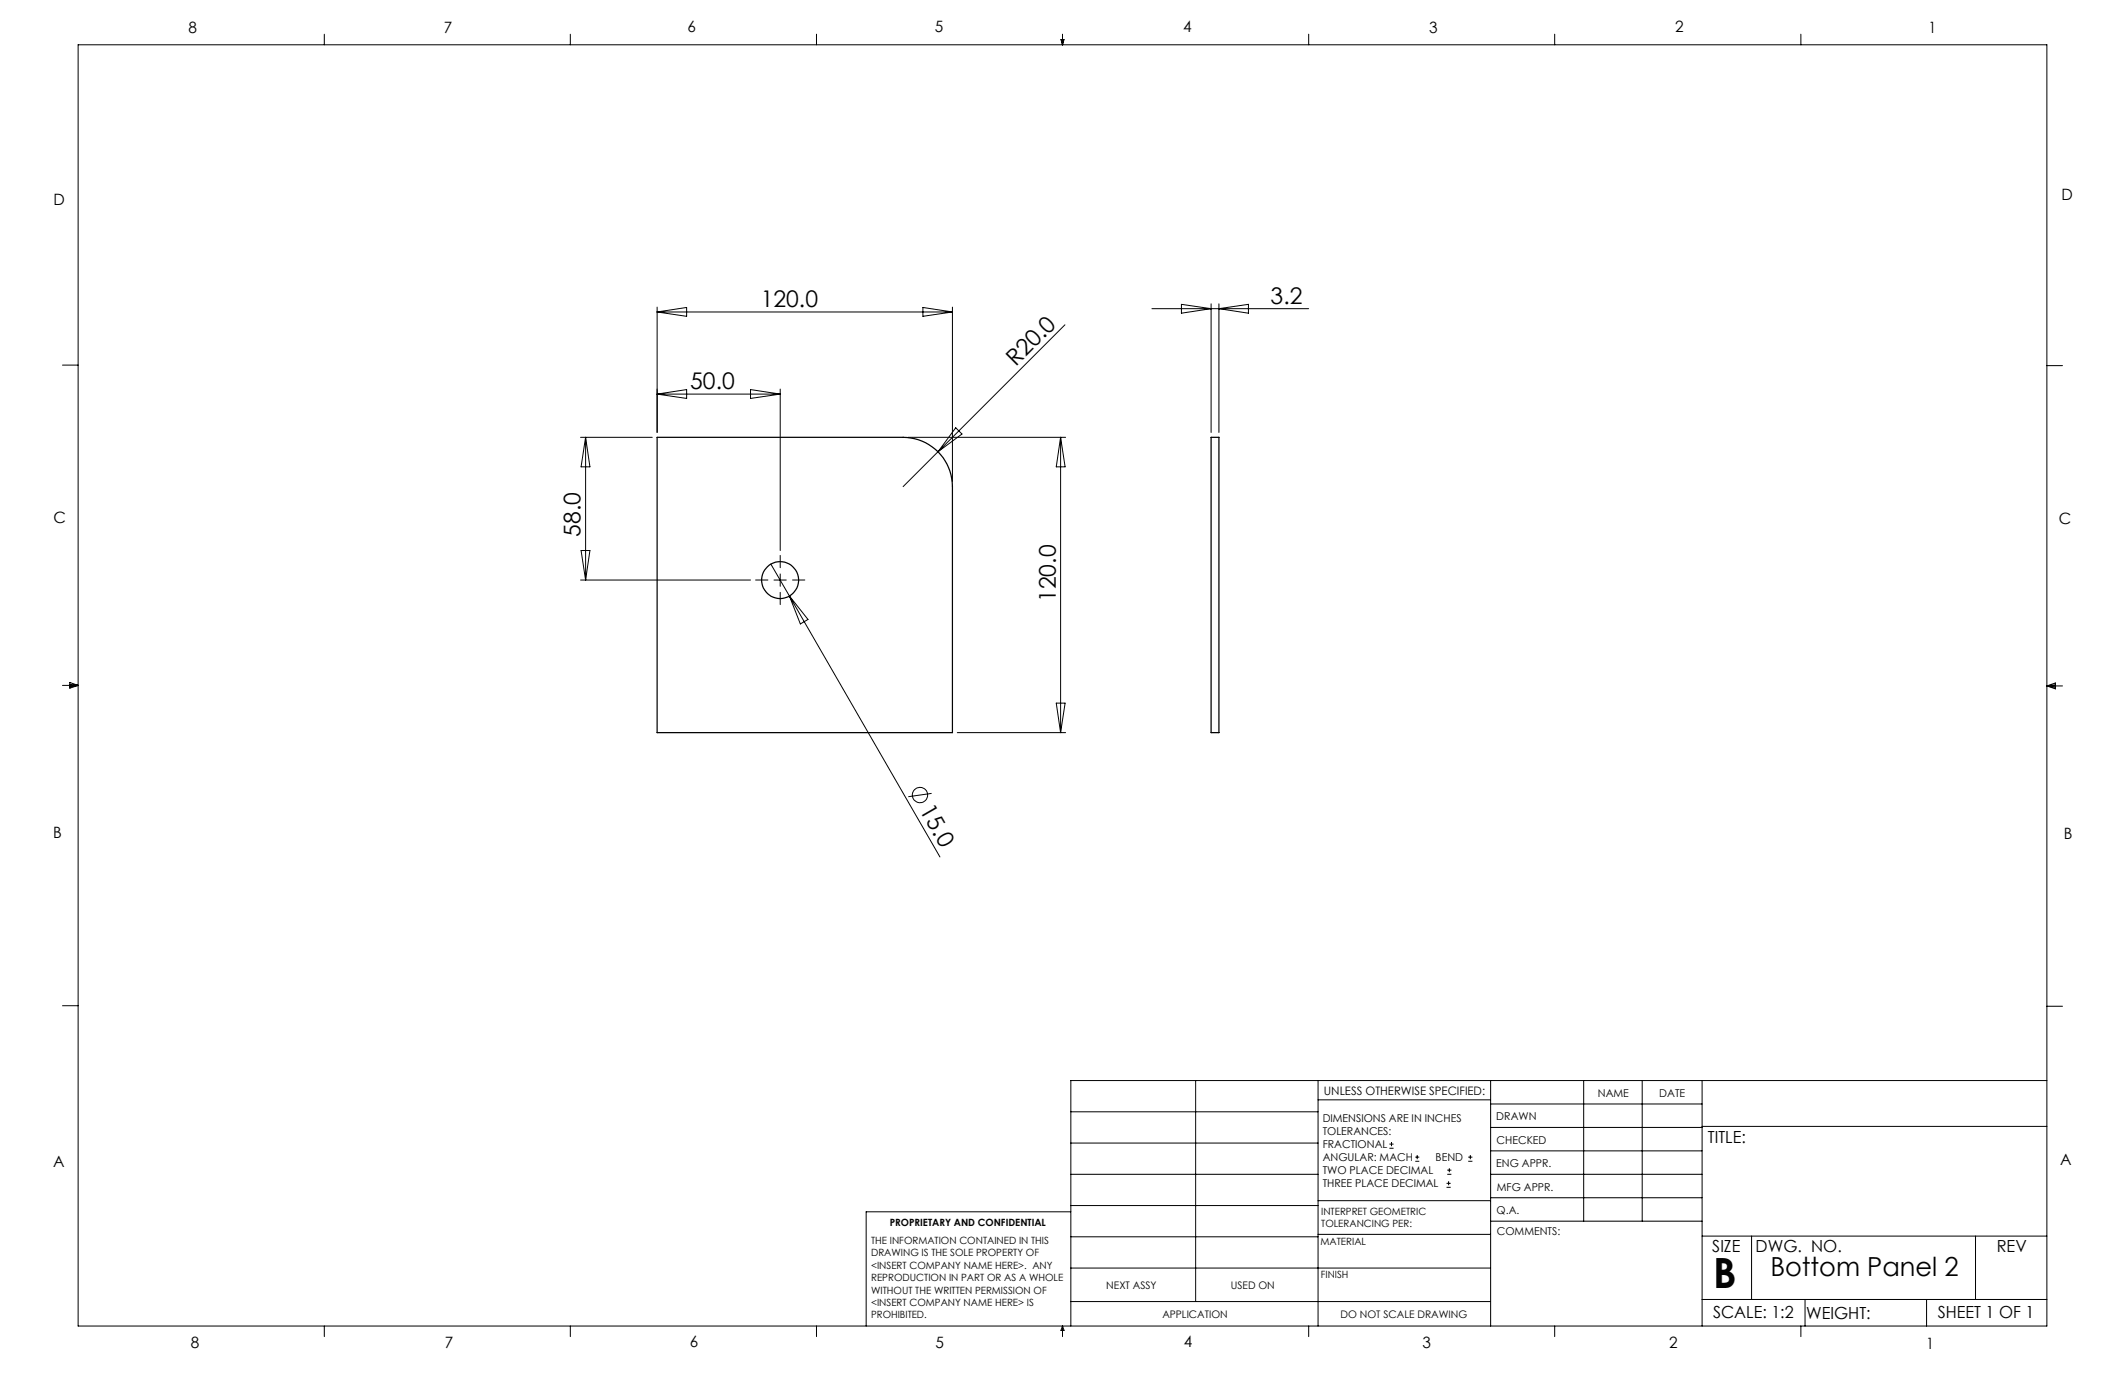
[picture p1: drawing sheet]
<svg xmlns="http://www.w3.org/2000/svg" width="432mm" height="279mm" viewBox="0 0 432 279" stroke-linecap="round" stroke-linejoin="round" font-family="sans-serif">
<g fill="none" stroke="#000" stroke-width=".2">
<path d="M15.9 9.1h400v260.4h-400zM65.9 6.9v2.2M115.9 6.9v2.2M165.9 6.9v2.2M215.6 8h.6l-.3 1.1zM215.7 8l.2 1.1M215.9 6.9v2.2M216 8l-.1 1.1M265.9 6.9v2.2M315.9 6.9v2.2M365.9 6.9v2.2M12.7 74.2h3.2"/>
<path d="M133.5 62.4v25.5M133.5 63.4h60M133.5 63.4l6-.9v1.8zM152.5 79.2l6 .9-6 .9zM158.5 79.1v32.8M187.5 62.5l6 .9-6 .9zM193.5 62.4v35.5M216.4 66l-32.9 32.9M234.1 62.7h31.8M240.1 61.8l6 .9-6 .9zM246.1 61.7v26.2M247.7 61.7v26.2"/>
<path d="M247.7 62.7l6-.9v1.8zM415.9 74.3h3.2M118 88.9h14.5M119 88.9v29M119 88.9l.9 6h-1.8zM133.5 80.1l6-.9v1.8zM133.5 80.1h25M184.5 88.9h32M194.2 86.9l1.3 1.3-4.9 3.6zM215.5 88.9l.9 6h-1.8zM215.5 88.9v60M118 117.9h34.5"/>
<path d="M118.1 111.9h1.8l-.9 6zM156.6 114.6l3.8 6.5M157.3 117.9h2.5M158.5 116.6v2.5M12.7 139.3h3.2M14.2 139.1l1.7 .2M14.2 138.7l1.7 .6-1.7 .5zM15.9 139.3l-1.7 .3M160.4 121.1l30.6 53M160.4 121.1l3.8 4.8-1.6 .9zM415.9 139.4h3.2M415.9 139.4l1.8-.6v1.2z"/>
<path d="M415.9 139.4l1.8 .3M417.7 139.2l-1.8 .2M194.5 148.9h22M214.6 142.9h1.8l-.9 6zM189.3 161.2l-4.7 .7M12.7 204.4h3.2M243 219.6v44.9M267.8 219.6v49.9M302.9 219.6v49.9M321.8 219.6v28.5M333.7 219.6v28.5M345.9 219.6v49.9"/>
<path d="M415.9 204.5h3.2M415.9 219.6h-198.3v49.9M217.6 238.6h50.2M217.6 232.3h50.2M217.6 225.9h50.2M267.8 223.5h35.1M282.3 233.3h.9M282.3 232.5h.9M282.8 232.1v.8M287.6 236h.8M287.6 235.1h.8M288 234.7v.8"/>
<path d="M294.1 238.6h.8M294.1 237.8h.8M294.5 237.4v.8M298.3 236h.9M298.3 235.1h.9M298.8 234.7v.8M302.9 238.6h43M302.9 233.9h43M302.9 229.1h43M302.9 224.3h43M345.9 228.9h70M217.6 257.7h85.3"/>
<path d="M217.6 251.3h50.2M217.6 245h50.2M217.6 246.2h-41.6v23.3M267.8 250.8h35.1M267.8 244h35.1M293.9 241.3h.9M293.9 240.5h.9M294.4 240v.8M302.9 248.1h43M302.9 243.4h43M345.9 251.2h70M355.9 251.2v12.9"/>
<path d="M401.4 251.2v12.9M65.9 269.5v2.1M115.9 269.5v2.1M165.9 269.5v2.1M215.9 269.5v2.1M215.9 269.5l.3 .8h-.6zM217.6 264.5h85.3M265.9 269.5v2.1M315.9 269.5v2.1M345.9 264.1h70M365.9 269.5v2.1M366.8 264.1v5.4"/>
<path d="M391.5 264.1v5.4"/>
<circle cx="186.9" cy="161.6" r="1.56"/>
</g>
<path d="M156 117.9h-2.5M158.5 115.4v-2.5M161 117.9h2.5M158.5 120.4v2.5" fill="none" stroke="#000" stroke-width=".2" stroke-dasharray="15.2 1.3 1.3 1.3"/>
<g fill="none" stroke="#000" stroke-width=".25">
<path d="M133.5 88.9h50a10 10 0 0 1 10 10v50h-60zM246.1 88.9h1.6v60h-1.6z"/>
<circle cx="158.5" cy="117.9" r="3.8"/>
</g>
<text font-size="8.5" x="348.1" y="261.8">B</text>
<text font-size="5.3" x="359.7" y="259.3">Bottom Panel 2</text>
<g font-size="4.7">
<text x="154.6" y="62.4">120.0</text>
<text x="258.2" y="61.7">3.2</text>
<text x="206.4" y="74.6" transform="rotate(-45 206.4 74.6)">R20.0</text>
<text x="140.3" y="79">50.0</text>
<text x="118" y="109.1" transform="rotate(-90 118 109.1)">58.0</text>
<text x="214.5" y="122.3" transform="rotate(-90 214.5 122.3)">120.0</text>
<text x="186.8" y="164.6" transform="rotate(60 186.8 164.6)">15.0</text>
</g>
<g font-size="3.4">
<text x="347.1" y="232.3">TITLE:</text>
<text x="347.9" y="254.3">SIZE</text>
<text x="356.7" y="254.4">DWG. NO.</text>
<text x="405.7" y="254.5">REV</text>
<text x="348.1" y="267.9">SCALE: 1:2</text>
<text x="367" y="268">WEIGHT:</text>
<text x="393.8" y="267.9">SHEET 1 OF 1</text>
</g>
<g font-size="3.2">
<text x="38.3" y="6.7">8</text>
<text x="90.2" y="6.7">7</text>
<text x="139.7" y="6.5">6</text>
<text x="190" y="6.5">5</text>
<text x="240.4" y="6.5">4</text>
<text x="290.4" y="6.7">3</text>
<text x="340.4" y="6.5">2</text>
<text x="391.9" y="6.7">1</text>
<text x="10.9" y="41.6">D</text>
<text x="418.9" y="40.7">D</text>
<text x="10.9" y="106.3">C</text>
<text x="418.4" y="106.4">C</text>
<text x="10.8" y="170.2">B</text>
<text x="419.4" y="170.6">B</text>
<text x="10.8" y="237.2">A</text>
<text x="418.6" y="236.8">A</text>
<text x="38.8" y="273.8">8</text>
<text x="90.4" y="273.8">7</text>
<text x="140.2" y="273.8">6</text>
<text x="190.1" y="273.9">5</text>
<text x="240.5" y="273.8">4</text>
<text x="289" y="273.9">3</text>
<text x="339.1" y="273.8">2</text>
<text x="391.4" y="274.1">1</text>
</g>
<text font-size="2.4" x="269" y="222.4">UNLESS OTHERWISE SPECIFIED:</text>
<g font-size="2.2">
<text x="268.8" y="228">DIMENSIONS ARE IN INCHES</text>
<text x="304.1" y="227.7">DRAWN</text>
<text x="324.7" y="222.9">NAME</text>
<text x="337.2" y="222.9">DATE</text>
<text x="268.8" y="230.6">TOLERANCES:</text>
<text x="268.8" y="233.3">FRACTIONAL</text>
<text x="304.1" y="232.6">CHECKED</text>
<text x="268.8" y="236">ANGULAR: MACH</text>
<text x="268.8" y="238.6">TWO PLACE DECIMAL</text>
<text x="291.7" y="236">BEND</text>
<text x="304" y="237.2">ENG APPR.</text>
<text x="268.8" y="241.3">THREE PLACE DECIMAL</text>
<text x="304.2" y="241.9">MFG APPR.</text>
<text x="304.1" y="246.7">Q.A.</text>
<text x="304.1" y="250.9">COMMENTS:</text>
</g>
<g font-size="2.1">
<text x="224.8" y="262">NEXT ASSY</text>
<text x="250.1" y="261.9">USED ON</text>
<text x="236.2" y="267.8">APPLICATION</text>
<text x="272.4" y="267.8">DO NOT SCALE DRAWING</text>
</g>
<g font-size="2">
<text x="180.8" y="249.2">PROPRIETARY AND CONFIDENTIAL</text>
<text x="268.5" y="246.8">INTERPRET GEOMETRIC</text>
<text x="268.5" y="249.4">TOLERANCING PER:</text>
<text x="177" y="252.8">THE INFORMATION CONTAINED IN THIS</text>
<text x="177" y="255.3">DRAWING IS THE SOLE PROPERTY OF</text>
<text x="177" y="257.8">&lt;INSERT COMPANY NAME HERE&gt;. ANY</text>
<text x="268.3" y="252.9">MATERIAL</text>
<text x="177" y="260.3">REPRODUCTION IN PART OR AS A WHOLE</text>
<text x="177" y="262.9">WITHOUT THE WRITTEN PERMISSION OF</text>
<text x="268.4" y="259.7">FINISH</text>
<text x="177" y="265.4">&lt;INSERT COMPANY NAME HERE&gt; IS</text>
<text x="177" y="267.9">PROHIBITED.</text>
</g>
</svg>
